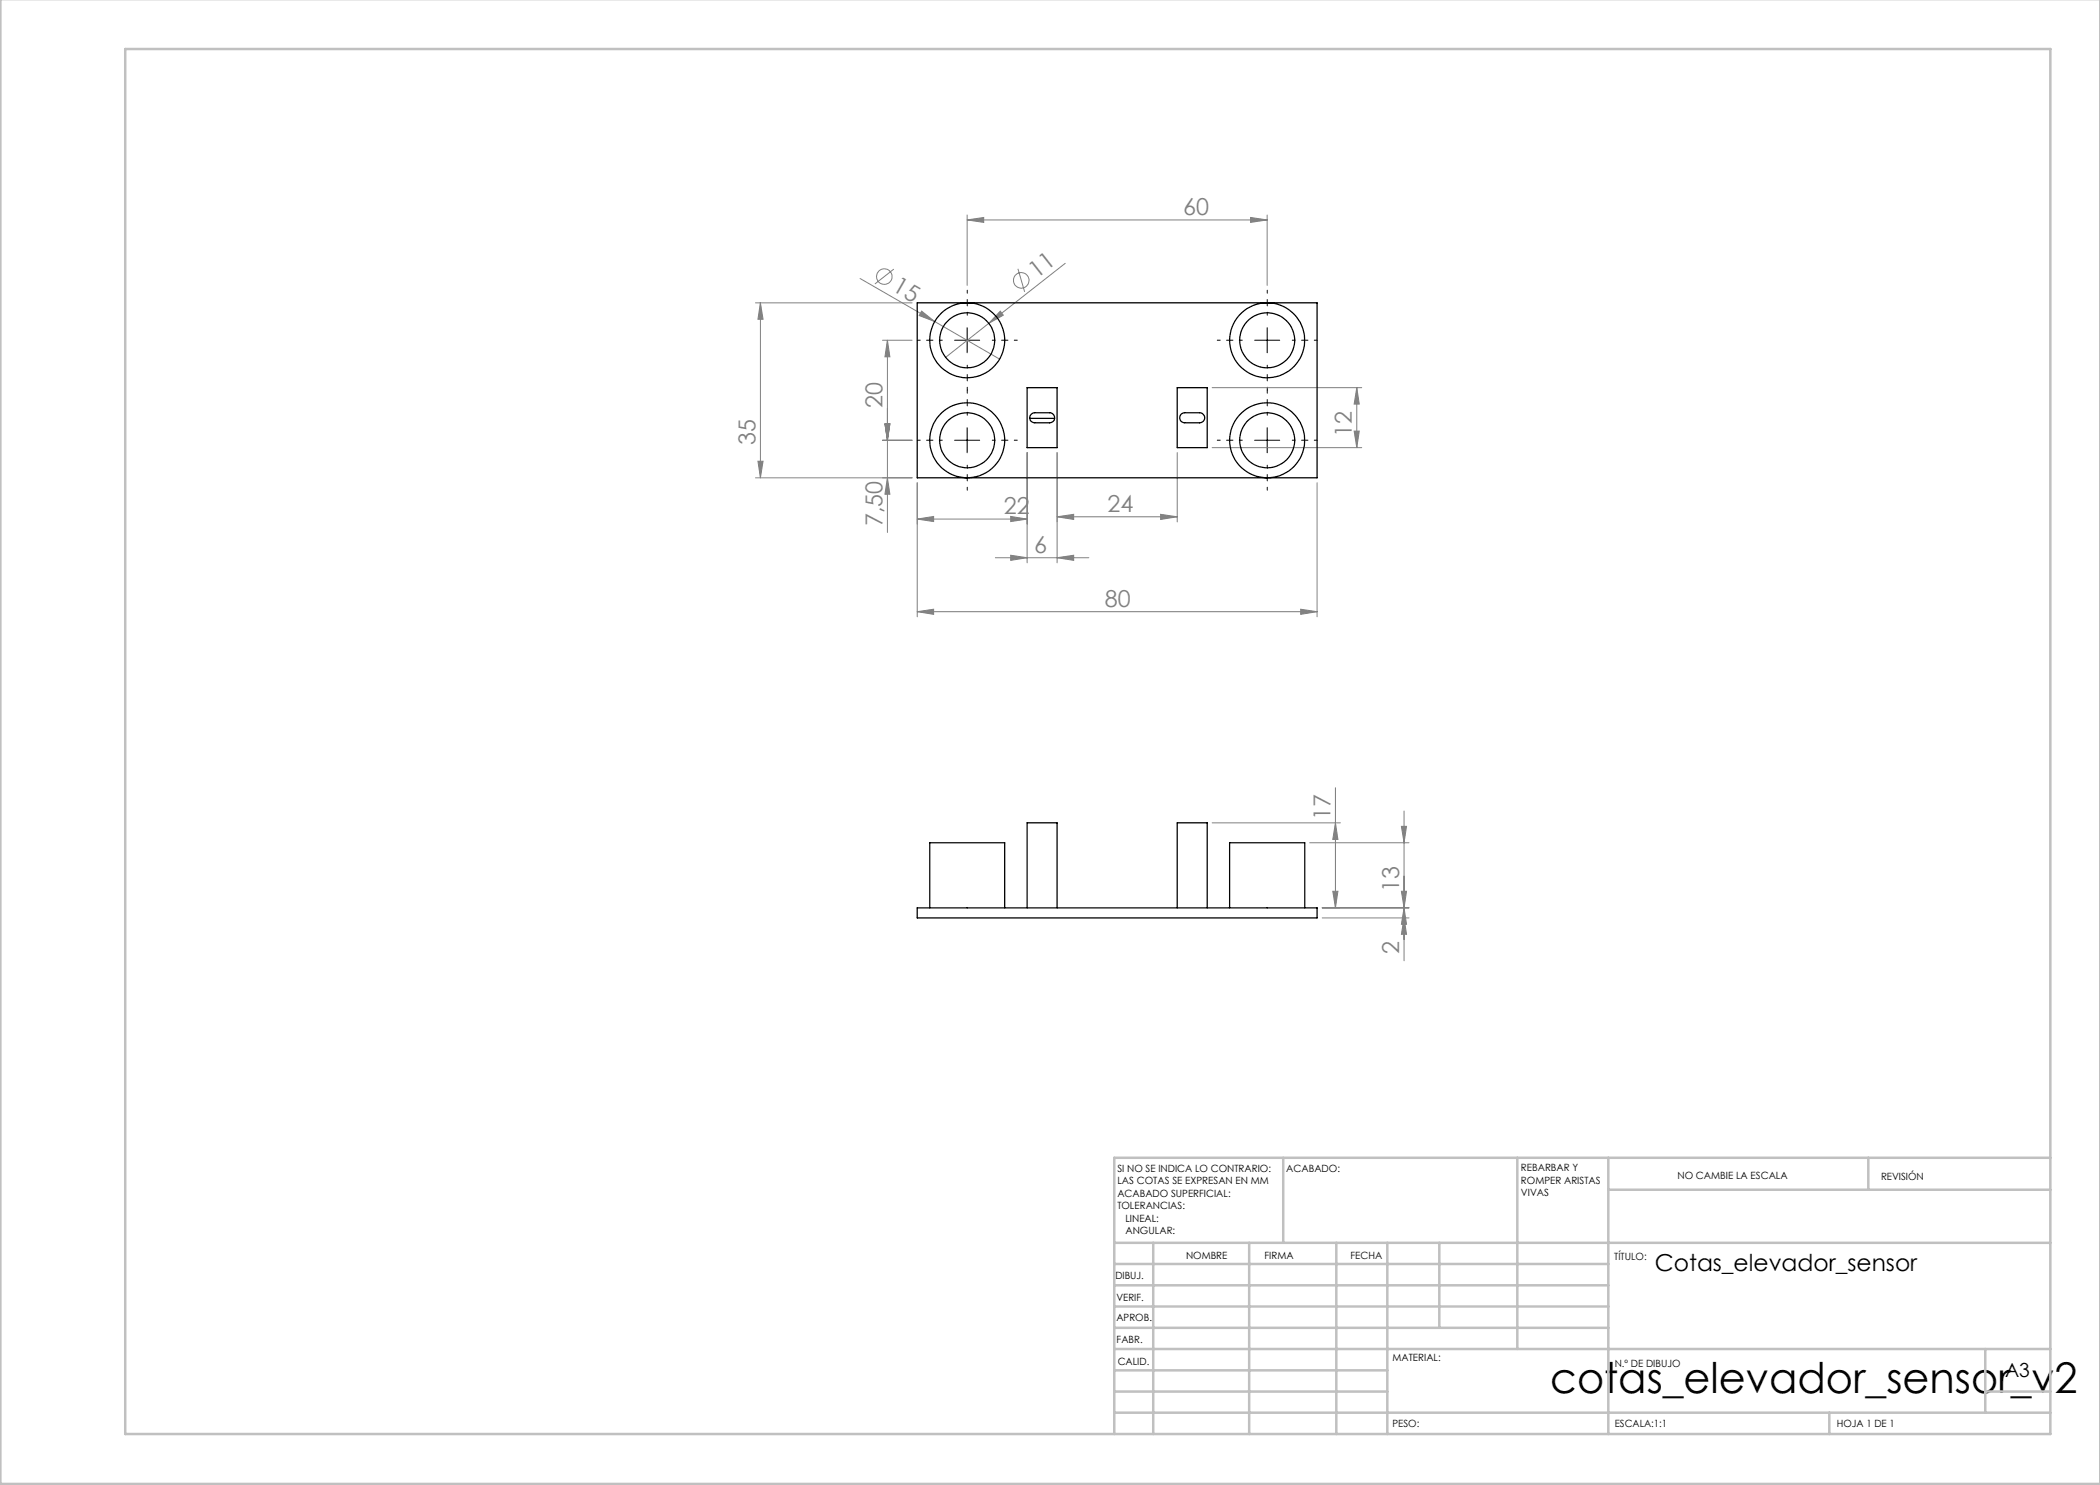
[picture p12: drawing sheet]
<svg xmlns="http://www.w3.org/2000/svg" width="420mm" height="297mm" viewBox="0 0 420 297" stroke-linecap="round" stroke-linejoin="round" font-family="sans-serif">
<g fill="none" stroke="#808080" stroke-width=".2">
<path d="M172 55.7l27.9 16.1M178.8 53.8l-3.8 3M193.4 44l3.3-.5v1zM193.4 43v14.1M193.4 44h60M203.6 53.8l1.3 4.6M213 52.7l-23.9 18.8M250.1 43.5l3.3 .5-3.3 .5zM253.4 43v14.1M151.1 60.6h31.3M152.1 60.6v35M152.1 60.6l.5 3.2h-1z"/>
<path d="M176.5 68h5.9M177.5 68v38.5M177.5 68l.5 3.4h-1zM184.3 62.2l2.6 2.1-3.1-1.2zM200.1 62.2l.6 .8-2.9 1.7zM242.4 77.5h29.9M271.4 77.5v12M271.4 77.5l.5 3.3h-1.1zM151.1 95.6h31.3M151.6 92.2h1l-.5 3.4zM176.5 88h5.9M177 84.8h1l-.5 3.2z"/>
<path d="M177.5 95.6l.5 3.2h-1zM183.4 96.6v26.8M205.4 90.5v22.1M211.4 90.5v22.1M235.4 90.5v13.9M242.4 89.5h29.9M263.4 96.6v26.8M270.8 86.2h1.1l-.5 3.3zM183.4 103.8l3.3-.5v1zM183.4 103.8h22M199.1 111.5h18.7M202.1 103.3l3.3 .5-3.3 .5z"/>
<path d="M202.1 111.1l3.3 .4-3.3 .6zM211.4 103.4l3.3-.5v1zM211.4 103.4h24M211.4 111.5l3.3-.4v1zM232.1 102.9l3.3 .5-3.3 .5zM183.4 122.3l3.3-.5v1.1zM183.4 122.3h80M260.1 121.8l3.3 .5-3.3 .6zM267.1 157.5v24.1M242.4 164.6h25.7M261.9 168.6h19.9M266.6 178.3h1l-.5 3.3z"/>
<path d="M267.1 164.6l.5 3.3h-1zM280.3 178.3h1l-.5 3.3zM280.3 165.3h1l-.5 3.3zM280.8 162.2v30M264.4 183.6h17.4M280.8 183.6l.5 3.3h-1zM280.8 181.6l.5 3.3h-1zM281.8 181.6h-17.4"/>
<circle cx="176.9" cy="55.3" r="1.55"/>
<circle cx="204.2" cy="56.1" r="1.56"/>
</g>
<g fill="none" stroke="#000" stroke-width=".2" stroke-dasharray="15.2 1.3 1.3 1.3" stroke-dashoffset="14.6">
<path d="M188.5 68h-5M193.5 63v-5M193.5 73v5M198.5 68h5M248.5 68h-5M253.5 63v-5M253.5 73v5M258.5 68h5M188.5 88h-5M193.5 83v-5M193.5 93v5M198.5 88h5"/>
<path d="M248.5 88h-5M253.5 83v-5M253.5 93v5M258.5 88h5"/>
</g>
<path d="M190.9 68h5M193.4 65.5v5.1M250.9 68h5M253.4 65.5v5.1M190.9 88h5M193.4 85.5v5.1M250.9 88h5M253.4 85.5v5.1" fill="none" stroke="#000" stroke-width=".2"/>
<g fill="none" stroke="#c0c0c0" stroke-width=".5">
<path d="M.1 -.1v296.9h419.9M25 9.8h385.1v277h-385.1zM256.6 231.6v17M303.5 231.6v38.2M321.7 231.6v55.2M321.7 237.9h88.4M373.7 231.6v6.3M410.1 231.6h-187.3v55.2M222.8 248.6h187.3M222.8 257.1h98.9M222.8 252.8h98.9M230.6 248.6v38.2"/>
<path d="M249.8 248.6v38.2M267.3 248.6v38.2M277.5 248.6v38.2M287.9 248.6v17M222.8 265.6h98.9M222.8 261.3h98.9M222.8 278.3h54.7M222.8 274.1h54.7M222.8 269.8h187.3M397.1 278.3h13M397.1 269.8v12.7M222.8 282.5h187.3"/>
<path d="M365.9 282.5v4.3"/>
</g>
<g fill="#808080">
<path d="M184.3 62.2l2.6 2.1-3.1-1.2z"/>
<path d="M200.1 62.2l.6 .8-2.9 1.7z"/>
<path d="M260.1 121.8l3.3 .5-3.3 .6zM183.4 122.3l3.3-.5v1.1z"/>
<path d="M183.4 103.8l3.3-.5v1zM202.1 103.3l3.3 .5-3.3 .5zM202.1 111.1l3.3 .4-3.3 .6zM211.4 111.5l3.3-.4v1zM193.4 44l3.3-.5v1zM250.1 43.5l3.3 .5-3.3 .5z"/>
<path d="M211.4 103.4l3.3-.5v1zM232.1 102.9l3.3 .5-3.3 .5z"/>
<path d="M151.6 92.2h1l-.5 3.4zM152.1 60.6l.5 3.2h-1zM280.8 183.6l.5 3.3h-1zM280.3 178.3h1l-.5 3.3zM280.8 181.6l.5 3.3h-1zM280.3 165.3h1l-.5 3.3z"/>
<path d="M177 84.8h1l-.5 3.2zM177.5 95.6l.5 3.2h-1zM177.5 68l.5 3.4h-1zM177 84.8h1l-.5 3.2zM271.4 77.5l.5 3.3h-1.1zM270.8 86.2h1.1l-.5 3.3zM267.1 164.6l.5 3.3h-1zM266.6 178.3h1l-.5 3.3z"/>
</g>
<g fill="none" stroke="#000" stroke-width=".25">
<path d="M183.4 60.6h80v35h-80zM205.4 77.5h6v12h-6zM235.4 77.5h6v12h-6zM206 83.7h4.9M206.2 82.9l.7-.4h3a1.01 1.01 0 0 1 1 1.1 1.01 1.01 0 0 1-1 1h-3a.98 .98 0 0 1-.9-.6 .98 .98 0 0 1 .2-1.1zM236.2 82.9l.7-.4h3a1.01 1.01 0 0 1 1 1.1 1.01 1.01 0 0 1-1 1h-3a1 1 0 0 1-.9-.7 1 1 0 0 1 .2-1zM183.4 181.6h80v2h-80zM185.9 181.6v-13h15v13M205.4 181.6v-17h6v17M235.4 181.6v-17h6v17M245.9 181.6v-13h15v13"/>
<circle cx="193.4" cy="68.1" r="5.5"/>
<circle cx="193.4" cy="68" r="7.5"/>
<circle cx="253.4" cy="68" r="7.5"/>
<circle cx="253.4" cy="68.1" r="5.5"/>
<circle cx="193.4" cy="88.1" r="5.5"/>
<circle cx="193.4" cy="88" r="7.5"/>
<circle cx="253.4" cy="88" r="7.5"/>
<circle cx="253.4" cy="88.1" r="5.5"/>
</g>
<text font-size="8.5" x="310" y="278.5">cotas_elevador_sensor_v2</text>
<g font-size="4.7" fill="#808080">
<text x="236.6" y="43">60</text>
<text x="178.2" y="58.1" transform="rotate(30 178.2 58.1)">15</text>
<text x="207.3" y="55.8" transform="rotate(-38 207.3 55.8)">11</text>
<text x="176.5" y="81.5" transform="rotate(-90 176.5 81.5)">20</text>
<text x="151.1" y="88.9" transform="rotate(-90 151.1 88.9)">35</text>
<text x="270.3" y="87.4" transform="rotate(-90 270.3 87.4)">12</text>
<text x="176.5" y="105.2" transform="rotate(-90 176.5 105.2)">7,50</text>
<text x="200.8" y="102.8">22</text>
<text x="221.5" y="102.3">24</text>
<text x="206.8" y="110.5">6</text>
<text x="221" y="121.3">80</text>
<text x="266.1" y="164" transform="rotate(-90 266.1 164)">17</text>
<text x="279.8" y="178.4" transform="rotate(-90 279.8 178.4)">13</text>
<text x="279.8" y="190.8" transform="rotate(-90 279.8 190.8)">2</text>
</g>
<text font-size="4.7" x="331" y="254.2">Cotas_elevador_sensor</text>
<text font-size="3.9" x="401" y="275.4">A3</text>
<g font-size="2">
<text x="223.5" y="234.4">SI NO SE INDICA LO CONTRARIO:</text>
<text x="223.5" y="236.9">LAS COTAS SE EXPRESAN EN MM</text>
<text x="223.5" y="239.4">ACABADO SUPERFICIAL:</text>
<text x="257.2" y="234.4">ACABADO:</text>
<text x="304.2" y="234.3">REBARBAR Y</text>
<text x="304.2" y="236.8">ROMPER ARISTAS</text>
<text x="304.2" y="239.3">VIVAS</text>
<text x="335.5" y="235.8">NO CAMBIE LA ESCALA</text>
<text x="376.2" y="236">REVISIÓN</text>
<text x="223.5" y="241.9">TOLERANCIAS:</text>
<text x="225.1" y="244.4">LINEAL:</text>
<text x="225.1" y="246.9">ANGULAR:</text>
<text x="237.2" y="251.8">NOMBRE</text>
<text x="252.9" y="251.7">FIRMA</text>
<text x="270.1" y="251.7">FECHA</text>
<text x="223.1" y="255.9">DIBUJ.</text>
<text x="322.8" y="252">TÍTULO:</text>
<text x="223.3" y="260.1">VERIF.</text>
<text x="223.3" y="264.2">APROB.</text>
<text x="223.3" y="268.6">FABR.</text>
<text x="223.5" y="272.9">CALID.</text>
<text x="278.5" y="272.3">MATERIAL:</text>
<text x="323" y="273.4">N.º DE DIBUJO</text>
<text x="278.5" y="285.3">PESO:</text>
<text x="323" y="285.4">ESCALA:1:1</text>
<text x="367.4" y="285.4">HOJA 1 DE 1</text>
</g>
</svg>
